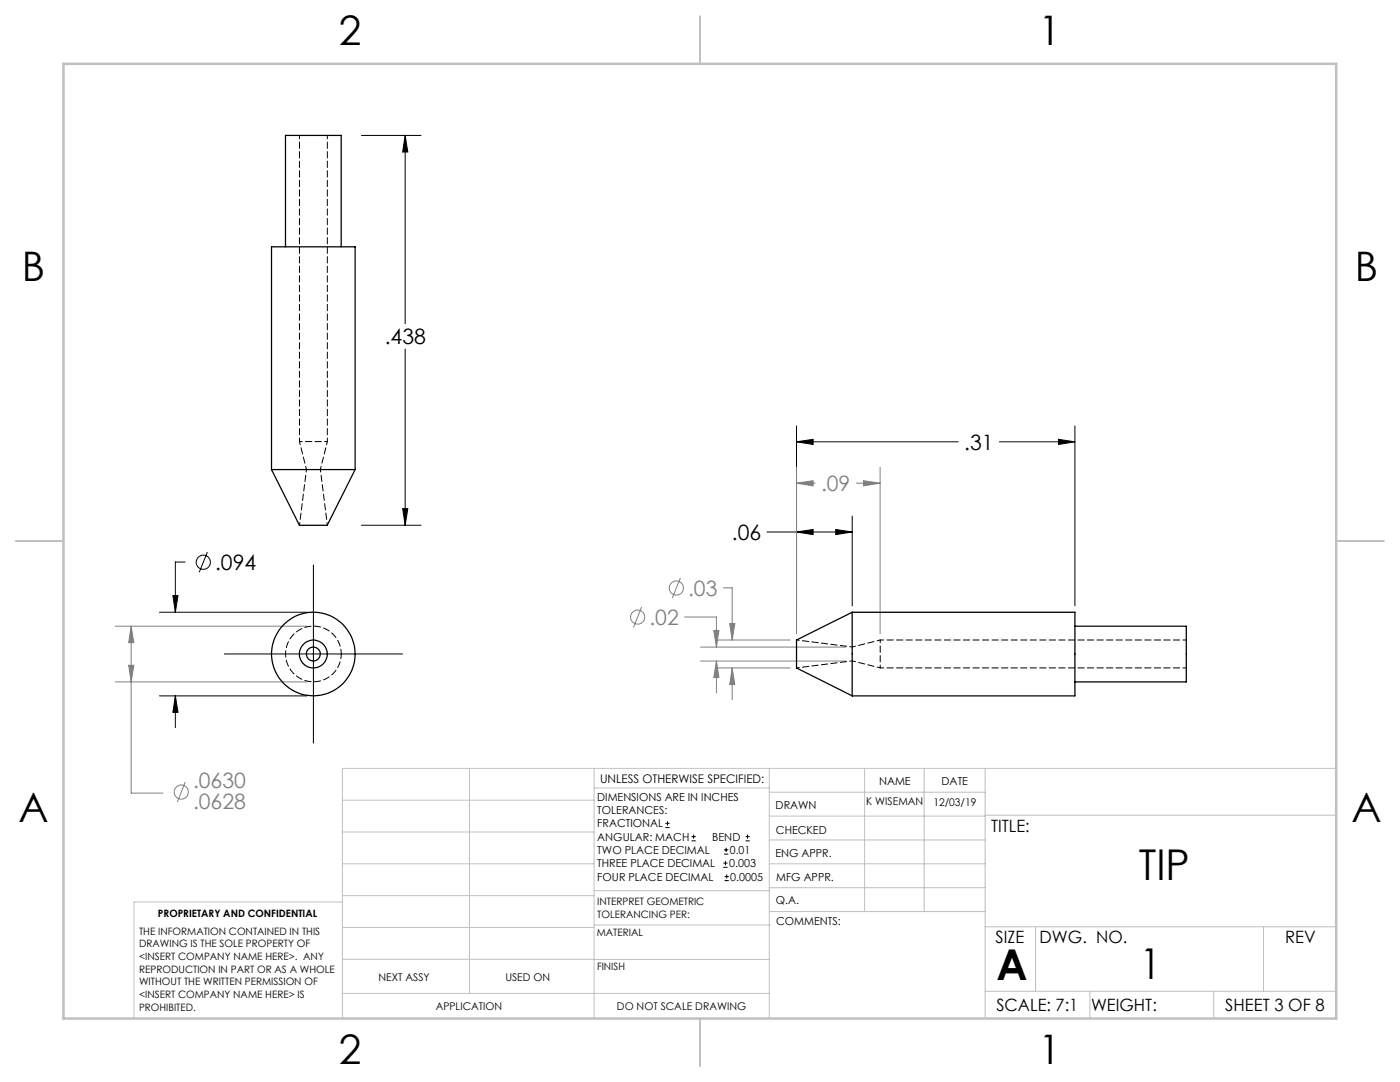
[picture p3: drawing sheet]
<svg xmlns="http://www.w3.org/2000/svg" width="279mm" height="216mm" viewBox="0 0 279 216" stroke-linecap="round" stroke-linejoin="round" font-family="sans-serif">
<g fill="none" stroke="#000" stroke-width=".2">
<path d="M72.1 27h11.9M80.9 27l.5 3.3h-1zM80.9 27v37.6M80.9 69.6v35.2M159 88.2l3.3-.5v1zM159 85v41.4M159 88.2h32.2M199.5 88.2h15M211.2 87.7l3.3 .5-3.3 .5zM214.5 85v35.9M34.5 118.9h1l-.5 3.3zM36.9 112.1h-1.9v10.1"/>
<path d="M41.4 110.2l-1.6 4M62.5 112.7v35.6M72.1 104.8h11.9M80.4 101.5h1l-.5 3.3zM153.1 106.2h17M159 106.2l3.3-.5v1zM166.8 105.7l3.3 .5-3.3 .5zM170.1 103v17.9M31.8 138.9h29.5M31.8 122.2h29.5M35 138.9l.5 3.2h-1zM35 138.9v6.3"/>
<path d="M44.8 130.5h35.5M132.8 165.1h.8M132.8 164.3h.8M133.2 163.9v.8M138 167.8h.9M138 166.9h.9M138.4 166.5v.9M144.4 173.1h.8M144.4 172.2h.8M144.5 170.4h.8M144.5 169.6h.8M144.6 175.7h.9"/>
<path d="M144.6 174.9h.9M144.8 171.8v.8M144.9 169.2v.8M145 174.5v.8M148.8 167.8h.8M148.8 166.9h.8M149.2 166.5v.9"/>
<circle cx="40.6" cy="112.2" r="1.41"/>
</g>
<g fill="none" stroke="#808080" stroke-width=".2">
<path d="M159 96.4l3.3-.5v1zM159 93.2v33.2M159 96.4h3.7M170.9 96.4h4.7M172.3 95.9l3.3 .5-3.3 .5zM175.6 93.2v33.2M135.8 115.3l-1.6 4M144.4 117.3h1.7v10.4M23 125h38.3M23 136.1h38.3M25.7 132.8h1l-.5 3.3zM26.2 125l.5 3.2h-1z"/>
<path d="M26.2 125v33.3h6.3M128.1 121.1l-1.7 4.1M136.6 123.1h6.4v6M139.8 129.1h29M139.8 131.9h29M142.5 125.8h1l-.5 3.3zM142.9 127.7h14.8M142.9 133.3h14.8M143 131.9l.5 3.3h-1zM143 131.9v6.4M145.6 124.4h1l-.5 3.3zM146.1 133.3l.5 3.3h-1z"/>
<path d="M146.1 133.3v6.3M37 156l-1.6 4.1"/>
<circle cx="135" cy="117.4" r="1.41"/>
<circle cx="127.3" cy="123.1" r="1.4"/>
<circle cx="36.2" cy="158.1" r="1.4"/>
</g>
<g fill="none" stroke="#c0c0c0" stroke-width=".2">
<path d="M68.3 159.7h50.3M93.7 153.3v44.9M118.6 153.3v49.9M118.6 157.2h34.9M153.5 153.3v49.9M153.5 158.1h43.1M172.5 153.3v28.6M184.4 153.3v28.6M196.6 153.3v49.9M266.7 153.3h-198.4v49.9M68.3 178.7h50.3M68.3 172.4h50.3"/>
<path d="M68.3 166h50.3M68.3 180h-41.6v23.2M118.6 177.7h35M153.5 167.6h43.1M153.5 162.8h43.1M153.5 172.4h43.1M153.5 177.1h43.1M196.6 162.7h70.1M68.3 198.2h85.2M68.3 191.4l85.2 .1M68.3 185.1h50.3M118.6 184.6h35"/>
<path d="M153.6 181.9h43M196.6 197.8h70.1M196.6 184.9h70.1M206.7 184.9v12.9M217.5 197.8v5.4M242.2 197.8v5.4M252.2 184.9v12.9"/>
</g>
<path d="M139.7 3.2v9.5M3.1 107.9h9.6M266.7 107.9h9.5M139.7 203.2v9.6" fill="none" stroke="#c0c0c0" stroke-width=".25"/>
<path d="M12.7 12.7h254v190.5h-254z" fill="none" stroke="#c0c0c0" stroke-width=".5"/>
<path d="M35 138.9l.5 3.2h-1zM34.5 118.9h1l-.5 3.3zM80.4 101.5h1l-.5 3.3zM80.9 27l.5 3.3h-1zM166.8 105.7l3.3 .5-3.3 .5zM159 106.2l3.3-.5v1zM211.2 87.7l3.3 .5-3.3 .5zM159 88.2l3.3-.5v1z" fill="#000"/>
<path d="M26.2 125l.5 3.2h-1zM25.7 132.8h1l-.5 3.3zM142.5 125.8h1l-.5 3.3zM143 131.9l.5 3.3h-1zM145.6 124.4h1l-.5 3.3zM146.1 133.3l.5 3.3h-1zM172.3 95.9l3.3 .5-3.3 .5zM159 96.4l3.3-.5v1z" fill="#808080"/>
<g fill="none" stroke="#000" stroke-width=".25">
<path d="M57 49.2v-22.2h11.1v22.2M54.2 93.7v-44.5h16.7v44.5M54.2 93.7h16.7M54.2 93.7l5.6 11.1h5.5l5.6-11.1M170.1 122.2h44.4v16.7h-44.4M170.1 122.2v16.7M170.1 122.2l-11.1 5.5v5.6l11.1 5.6M214.5 125h22.2v11.1h-22.2"/>
<circle cx="62.5" cy="130.5" r="1.4"/>
<circle cx="62.5" cy="130.5" r="2.78"/>
<circle cx="62.5" cy="130.5" r="8.3"/>
</g>
<path d="M68.1 130.5a5.6 5.6 0 0 0-8.2-4.9 5.6 5.6 0 0 0-.4 9.5 5.6 5.6 0 0 0 8.6-4.1v-.5" fill="none" stroke="#000" stroke-width=".2" stroke-dasharray="1.3 .6" stroke-dashoffset=".3"/>
<path d="M65.3 88.1h-5.5M175.7 133.3v-5.6" fill="none" stroke="#000" stroke-width=".2" stroke-dasharray="1.3 .6" stroke-dashoffset=".7"/>
<path d="M59.8 27v61.1M59.8 88.1l1.4 5.6M63.9 93.7l1.4-5.6M65.3 88.1v-61.1M170.1 131.9l5.6 1.4M175.7 133.3h61.1M175.7 127.7l-5.6 1.4M236.8 127.7h-61.1" fill="none" stroke="#000" stroke-width=".2" stroke-dasharray="1.3 .6" stroke-dashoffset=".6"/>
<path d="M61.2 93.7l-1.4 11.1M65.3 104.8l-1.4-11.1M159 133.3l11.1-1.4M170.1 129.1l-11.1-1.4" fill="none" stroke="#000" stroke-width=".2" stroke-dasharray="1.3 .6" stroke-dashoffset=".8"/>
<g font-size="8.5">
<text x="227.3" y="175.5">TIP</text>
<text x="198.9" y="195.5">A</text>
<text x="227.5" y="195.4">1</text>
</g>
<g font-size="8.1">
<text x="67.6" y="8.9">2</text>
<text x="207.3" y="8.9">1</text>
<text x="4.4" y="56.2">B</text>
<text x="270.4" y="56.2">B</text>
<text x="3.7" y="164.1">A</text>
<text x="269.7" y="164.1">A</text>
<text x="67.6" y="212.4">2</text>
<text x="207.3" y="212.4">1</text>
</g>
<g font-size="4.2">
<text x="76.8" y="68.7">.438</text>
<text x="192.4" y="89.7">.31</text>
<text x="146.1" y="107.7">.06</text>
<text x="42.9" y="113.7">.094</text>
</g>
<g font-size="4.2" fill="#808080">
<text x="163.9" y="98">.09</text>
<text x="137.3" y="118.9">.03</text>
<text x="129.6" y="124.7">.02</text>
<text x="38.5" y="157.3">.0630</text>
<text x="38.5" y="161.4">.0628</text>
</g>
<g font-size="3.4">
<text x="197.8" y="166">TITLE:</text>
<text x="198.7" y="188.1">SIZE</text>
<text x="207.5" y="188.1">DWG. NO.</text>
<text x="256.5" y="188.2">REV</text>
<text x="198.8" y="201.7">SCALE: 7:1</text>
<text x="217.7" y="201.8">WEIGHT:</text>
<text x="244.5" y="201.7">SHEET 3 OF 8</text>
</g>
<text font-size="2.4" x="119.8" y="156.2">UNLESS OTHERWISE SPECIFIED:</text>
<g font-size="2.2">
<text x="119.2" y="159.8">DIMENSIONS ARE IN INCHES</text>
<text x="154.8" y="161.4">DRAWN</text>
<text x="175.4" y="156.6">NAME</text>
<text x="187.9" y="156.7">DATE</text>
<text x="119.2" y="162.4">TOLERANCES:</text>
<text x="119.2" y="165.1">FRACTIONAL</text>
<text x="119.2" y="167.8">ANGULAR: MACH</text>
<text x="142.2" y="167.8">BEND</text>
<text x="154.9" y="166.3">CHECKED</text>
<text x="119.2" y="173.1">THREE PLACE DECIMAL</text>
<text x="119.2" y="170.4">TWO PLACE DECIMAL</text>
<text x="145.5" y="173.1">0.003</text>
<text x="145.7" y="170.4">0.01</text>
<text x="154.8" y="171">ENG APPR.</text>
<text x="119.2" y="175.7">FOUR PLACE DECIMAL</text>
<text x="145.8" y="175.7">0.0005</text>
<text x="154.9" y="175.7">MFG APPR.</text>
<text x="154.9" y="180.4">Q.A.</text>
<text x="154.9" y="184.6">COMMENTS:</text>
</g>
<g font-size="2.1">
<text x="172.9" y="160.6">K WISEMAN</text>
<text x="186.3" y="160.7">12/03/19</text>
<text x="75.5" y="195.7">NEXT ASSY</text>
<text x="100.9" y="195.7">USED ON</text>
<text x="86.9" y="201.5">APPLICATION</text>
<text x="123.1" y="201.6">DO NOT SCALE DRAWING</text>
</g>
<g font-size="2">
<text x="31.5" y="182.9">PROPRIETARY AND CONFIDENTIAL</text>
<text x="119.2" y="180.6">INTERPRET GEOMETRIC</text>
<text x="119.2" y="183.1">TOLERANCING PER:</text>
<text x="27.8" y="186.5">THE INFORMATION CONTAINED IN THIS</text>
<text x="27.8" y="189">DRAWING IS THE SOLE PROPERTY OF</text>
<text x="27.8" y="191.6">&lt;INSERT COMPANY NAME HERE&gt;. ANY</text>
<text x="119.1" y="186.7">MATERIAL</text>
<text x="27.8" y="194.1">REPRODUCTION IN PART OR AS A WHOLE</text>
<text x="27.8" y="196.6">WITHOUT THE WRITTEN PERMISSION OF</text>
<text x="119.1" y="193.5">FINISH</text>
<text x="27.8" y="199.1">&lt;INSERT COMPANY NAME HERE&gt; IS</text>
<text x="27.8" y="201.7">PROHIBITED.</text>
</g>
</svg>
